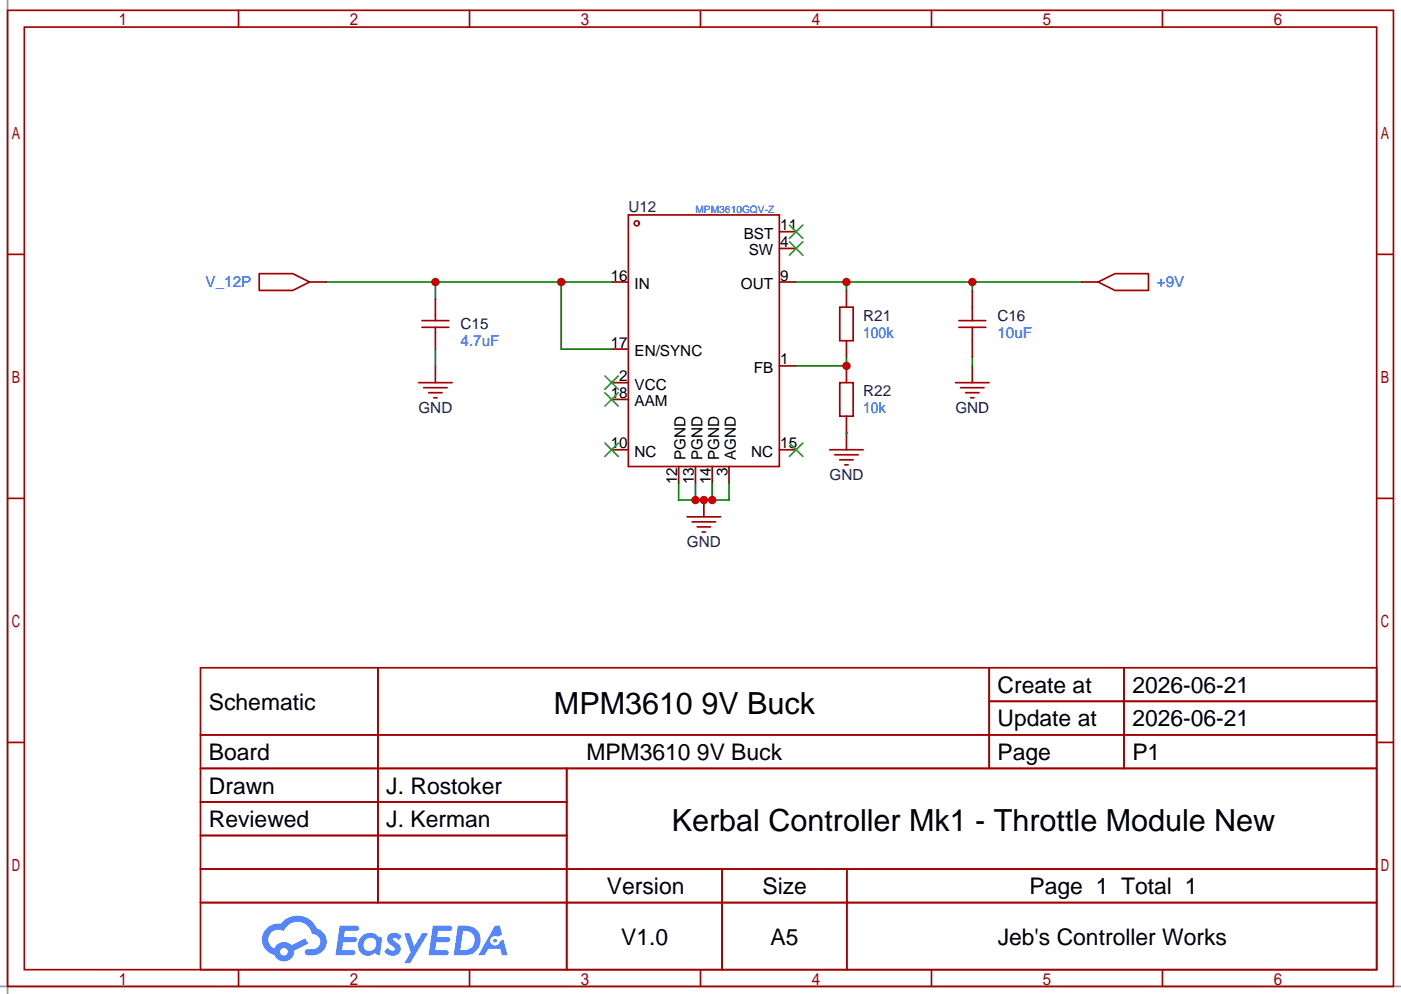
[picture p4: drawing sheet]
<svg xmlns="http://www.w3.org/2000/svg" width="212mm" height="151mm" viewBox="0 0 212 151" stroke-linecap="round" stroke-linejoin="round" font-family="sans-serif">
<path d="M1.1 0v150.5M0 149.4h212.1" fill="none" stroke="#999" stroke-width=".25"/>
<g fill="none" stroke="#a10000" stroke-width=".25">
<path d="M1.1 1.6h209.8v147.8h-209.8zM3.7 4.1h204.7v142.8h-204.7zM36.1 1.6v2.5M71.1 1.6v2.5M106 1.6v2.5M141 1.6v2.5M176 1.6v2.5M1.1 38.5h2.6M208.4 38.5h2.5M1.1 75.5h2.6M208.4 75.5h2.5M1.1 112.4h2.6"/>
<path d="M30.4 101.1h178v45.8h-178zM30.4 111.3h178M30.4 116.4h178M57.2 101.1v35.6M85.8 116.4v30.5M149.8 101.1v15.3M149.8 106.2h58.6M170.2 101.1v15.3M208.4 112.4h2.5M30.4 121.5h55.4M30.4 131.6h178M30.4 126.5h55.4"/>
<path d="M30.4 136.7h178M109.3 131.6v15.3M128.2 131.6v15.3M36.1 146.9v2.5M71.1 146.9v2.5M106 146.9v2.5M141 146.9v2.5M176 146.9v2.5"/>
</g>
<g fill="#5487ff">
<path d="M58.9 141.5a1.3 1.3 0 0 1 1.9 .3l-.4 .6a.54 .54 0 0 0-1-.2l.1 .1a2.32 2.32 0 0 1 1.2 1.4 1.36 1.36 0 0 1-1.1 1.1 1.36 1.36 0 0 1-1.4-.7l.5-.6a.7 .7 0 0 0 1.1 .3v-.2a2.4 2.4 0 0 1-1.2-1.4l.1-.5z"/>
<path d="M61.2 141.3h.8l.7 2 1.2-2h.9l-2.7 4.6h-.9l1-1.7z"/>
<path d="M51.4 140.2h1.7a1.31 1.31 0 0 1 1.2 .2 .4 .4 0 0 1-.4 .6h-1.7l-.1 .9h1.6a.4 .4 0 0 1 .3 .4 .4 .4 0 0 1-.4 .4h-1.7l-.1 1.2h.8a1.23 1.23 0 0 1 1.2 .2 .39 .39 0 0 1-.4 .6h-2.6z"/>
<path d="M65.5 140.2h1.7a1.32 1.32 0 0 1 1.2 .2 .39 .39 0 0 1-.3 .6h-1.8l-.1 .9h1.6a.4 .4 0 0 1 .4 .4 .4 .4 0 0 1-.5 .4h-1.6l-.2 1.2h.8a1.23 1.23 0 0 1 1.2 .2 .39 .39 0 0 1-.4 .6h-2.6z"/>
<path d="M74.9 140.2h.8l.3 1.3-.6 .4a.75 .75 0 0 0-1.1 .3 .75 .75 0 0 0 .4 1 .75 .75 0 0 0 1-.6l.5-.3 .6 2.4h-.8l-.3-1h-1.8l-.5 1h-1z"/>
<path d="M69.3 140.2l-.6 4.5h1.4a2.27 2.27 0 0 0 2.6-1.7 2.27 2.27 0 0 0-1.4-2.7zM70.1 141a1.5 1.5 0 0 1 1.8 1.5 1.5 1.5 0 0 1-1.9 1.4h-.3z"/>
<path d="M54.7 141.8a1.62 1.62 0 0 0-.4 2.1 1.62 1.62 0 0 0 2.1 .7l.3-.3 .4 .3 .4 .1 .3-2.5-.1-.3h-.2a.57 .57 0 0 1-.6-.4 1.73 1.73 0 0 0-2.2 .3zM55.3 142.3a.96 .96 0 0 1 1.5 0 .96 .96 0 0 1-.2 1.5 .95 .95 0 0 1-1.4-.1 .95 .95 0 0 1 .1-1.4z"/>
<path d="M40.4 140.6a2.37 2.37 0 0 0 1.1 4 1.54 1.54 0 0 0 1.8 1 1.54 1.54 0 0 0 1.2-1.6l2.2-1.1-.5-.8-2.1 1.1a1.57 1.57 0 0 0-2.6 .4 1.5 1.5 0 0 1-.7-2.1 1.5 1.5 0 0 1 2.2-.5 2.23 2.23 0 0 1 2.3-1.4 2.23 2.23 0 0 1 1.9 1.8 1.16 1.16 0 0 1 1.3 1.1 1.16 1.16 0 0 1-1.1 1.3h-.7a.47 .47 0 0 0-.6 .3 .47 .47 0 0 0 .5 .6 2.26 2.26 0 0 0 2.8-2.6 2.12 2.12 0 0 0-1.4-1.5 3.2 3.2 0 0 0-5.5-.7h-.3a2.55 2.55 0 0 0-1.8 .7zM42.4 144.1a.6 .6 0 0 1 1.2 0 .6 .6 0 0 1-1.2 0z"/>
<circle cx="74.9" cy="142.5" r=".28"/>
</g>
<g fill="none" stroke="#870000" stroke-width=".25">
<path d="M118 35.1h2.5M118 37.6h2.5M65.9 45.3v2.5M65.9 50.3v2.6M92.6 52.9h2.5M92.6 42.7h2.5M92.6 58h2.5M118 42.7h2.5M118 55.4h2.5M128.1 44v2.5M128.1 51.6v2.5M92.6 60.5h2.5"/>
<path d="M92.6 68.1h2.5M102.7 70.7v2.5M105.3 70.7v2.5M107.8 70.7v2.5M110.4 70.7v2.5M118 68.1h2.5"/>
</g>
<path d="M119.5 34.1l2 2M119.5 36.6l2 2M121.5 34.1l-2 2M121.5 36.6l-2 2M91.6 59.5l2 2M91.6 56.9l2 2.1M93.6 59.5l-2 2M93.6 56.9l-2 2.1M91.6 67.1l2 2M93.6 67.1l-2 2M119.5 67.1l2 2M121.5 67.1l-2 2" fill="none" stroke="#3c3" stroke-width=".25"/>
<g fill="none" stroke="#a10000" stroke-width=".25">
<path d="M95.1 32.6h22.9v38.1h-22.9zM63.9 49.6h4M63.9 48.6h4M65.9 47.8v.8M65.9 49.6v.7M127.1 46.5h2.1v5.1h-2.1z"/>
<circle cx="96.4" cy="33.8" r=".38"/>
</g>
<path d="M120.5 42.7h43.2M128.1 42.7v1.3M147.2 42.7v1.3" fill="none" stroke="#008700" stroke-width=".25"/>
<g fill="#c00">
<circle cx="128.1" cy="42.7" r=".63"/>
<circle cx="147.2" cy="42.7" r=".63"/>
</g>
<path d="M128.1 54.1v1.3h-7.6M102.7 73.2v2.5h7.7v-2.5M105.3 73.2v2.5M107.8 73.2v2.5" fill="none" stroke="#008700" stroke-width=".25"/>
<path d="M106.6 75.7v2.6M128.1 65.6v2.5" fill="none" stroke="#870000" stroke-width=".25"/>
<path d="M104 78.3h5.1M104.8 79h3.5M105.5 79.8h2.1M125.6 68.1h5.1M126.4 68.9h3.5M127.1 69.6h2.1M127.9 70.4h.5M106.3 80.6h.5" fill="none" stroke="#a10000" stroke-width=".25"/>
<g fill="#c00">
<circle cx="106.6" cy="75.7" r=".63"/>
<circle cx="107.8" cy="75.7" r=".63"/>
<circle cx="105.3" cy="75.7" r=".63"/>
</g>
<path d="M147.2 55.4v2.6" fill="none" stroke="#870000" stroke-width=".25"/>
<path d="M144.7 58h5M145.4 58.7h3.6M146.2 59.5h2M146.9 60.2h.5" fill="none" stroke="#a10000" stroke-width=".25"/>
<path d="M49.4 42.7h43.2M65.9 42.7v2.6M85 42.7v10.2h7.6M147.2 54.1v1.3" fill="none" stroke="#008700" stroke-width=".25"/>
<g fill="#c00">
<circle cx="85" cy="42.7" r=".63"/>
<circle cx="65.9" cy="42.7" r=".63"/>
</g>
<path d="M46.9 42.7h2.5M65.9 55.4v2.6M128.1 55.4v2.6M147.2 44v2.5M147.2 51.6v2.5M163.7 42.7h2.5" fill="none" stroke="#870000" stroke-width=".25"/>
<path d="M39.2 41.4h5.1l2.6 1.3-2.6 1.3h-5.1zM63.4 58h5.1M64.1 58.7h3.6M64.9 59.5h2M145.2 49.6h4M145.2 48.6h4M147.2 46.5v2.1M147.2 49.6v2M166.2 42.7l2.6-1.3h5.1v2.6h-5.1zM65.7 60.2h.5" fill="none" stroke="#a10000" stroke-width=".25"/>
<path d="M65.9 52.9v2.5" fill="none" stroke="#008700" stroke-width=".25"/>
<circle cx="128.1" cy="55.4" r=".63" fill="#c00"/>
<path d="M128.1 63v2.6" fill="none" stroke="#870000" stroke-width=".25"/>
<path d="M127.1 58h2.1v5h-2.1z" fill="none" stroke="#a10000" stroke-width=".25"/>
<path d="M128.1 65.6h.1" fill="none" stroke="#008700" stroke-width=".25"/>
<g font-size="4.6">
<text x="83.9" y="108.1">MPM3610 9V Buck</text>
<text x="101.7" y="125.8">Kerbal Controller Mk1 - Throttle Module New</text>
</g>
<g font-size="3.5">
<text x="31.6" y="107.5">Schematic</text>
<text x="151" y="104.9">Create at</text>
<text x="171.4" y="104.9">2026-06-21</text>
<text x="151" y="110">Update at</text>
<text x="171.4" y="110">2026-06-21</text>
<text x="31.6" y="115.1">Board</text>
<text x="88.8" y="115.1">MPM3610 9V Buck</text>
<text x="151" y="115.1">Page</text>
<text x="171.4" y="115.1">P1</text>
<text x="31.6" y="120.2">Drawn</text>
<text x="31.6" y="125.3">Reviewed</text>
<text x="58.5" y="120.2">J. Rostoker</text>
<text x="58.5" y="125.3">J. Kerman</text>
<text x="91.9" y="135.4">Version</text>
<text x="115.4" y="135.4">Size</text>
<text x="155.9" y="135.4">Page 1 Total 1</text>
<text x="94" y="143">V1.0</text>
<text x="116.7" y="143">A5</text>
<text x="151" y="143">Jeb's Controller Works</text>
</g>
<g font-size="2.3" fill="#000080">
<text x="95.1" y="32.1">U12</text>
<text x="69.7" y="49.9">C15</text>
<text x="130.7" y="48.6">R21</text>
<text x="151" y="48.6">C16</text>
<text x="63.3" y="62.6">GND</text>
<text x="130.7" y="60">R22</text>
<text x="144.6" y="62.6">GND</text>
<text x="125.6" y="72.7">GND</text>
<text x="104" y="82.9">GND</text>
</g>
<g font-size="2.3">
<text x="118.1" y="34.9">11</text>
<text x="112.6" y="36.1">BST</text>
<text x="113.3" y="38.7">SW</text>
<text x="118.1" y="37.4">4</text>
<text x="92.5" y="42.5">16</text>
<text x="96.1" y="43.8">IN</text>
<text x="112.2" y="43.8">OUT</text>
<text x="118.1" y="42.5">9</text>
<text x="92.5" y="52.6">17</text>
<text x="96.1" y="53.9">EN/SYNC</text>
<text x="93.7" y="57.7">2</text>
<text x="96.1" y="59">VCC</text>
<text x="114.1" y="56.5">FB</text>
<text x="118.1" y="55.2">1</text>
<text x="92.5" y="60.3">18</text>
<text x="96.1" y="61.5">AAM</text>
<text x="92.5" y="67.9">10</text>
<text x="96.1" y="69.2">NC</text>
<text x="103.8" y="69.7" transform="rotate(-90 103.8 69.7)">PGND</text>
<text x="106.3" y="69.7" transform="rotate(-90 106.3 69.7)">PGND</text>
<text x="108.9" y="69.7" transform="rotate(-90 108.9 69.7)">PGND</text>
<text x="111.4" y="69.7" transform="rotate(-90 111.4 69.7)">AGND</text>
<text x="113.7" y="69.2">NC</text>
<text x="118.1" y="67.9">15</text>
<text x="102.5" y="73.3" transform="rotate(-90 102.5 73.3)">12</text>
<text x="105.1" y="73.3" transform="rotate(-90 105.1 73.3)">13</text>
<text x="107.6" y="73.3" transform="rotate(-90 107.6 73.3)">14</text>
<text x="110.1" y="72" transform="rotate(-90 110.1 72)">3</text>
</g>
<g font-size="2.3" fill="#00f">
<text x="31.1" y="43.5">V_12P</text>
<text x="175.1" y="43.5">+9V</text>
<text x="69.7" y="52.4">4.7uF</text>
<text x="151" y="51.1">10uF</text>
</g>
<text font-size="1.5" fill="#00f" x="105.3" y="32.2">MPM3610GQV-Z</text>
</svg>
